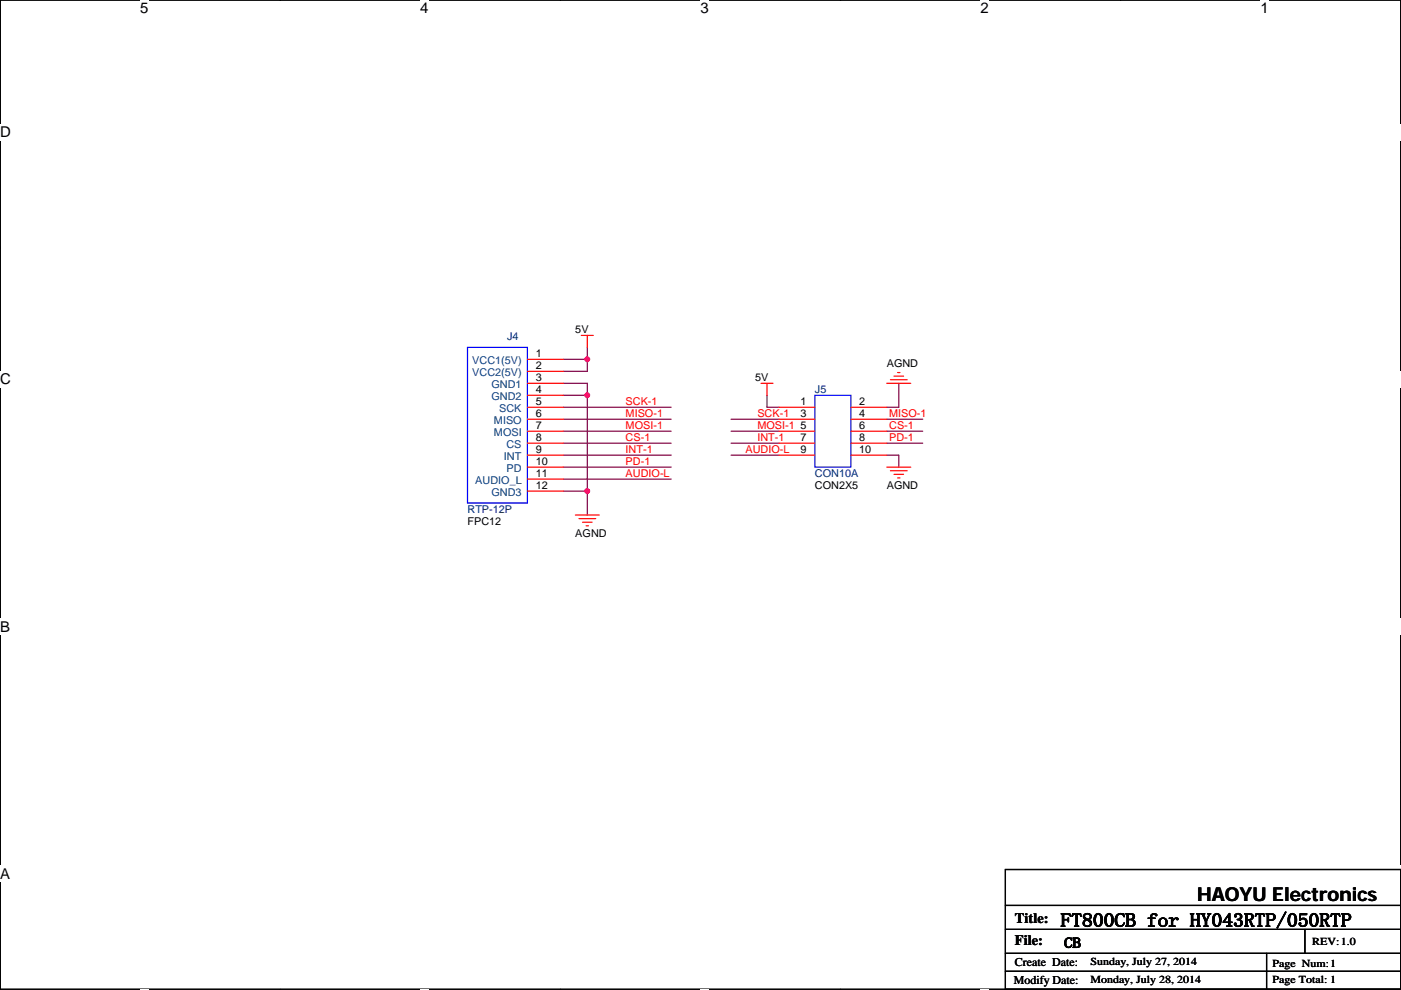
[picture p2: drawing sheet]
<svg xmlns="http://www.w3.org/2000/svg" width="297mm" height="210mm" viewBox="0 0 297 210" stroke-linecap="round" stroke-linejoin="round" font-family="sans-serif">
<path d="M.1 0h296.9v209.8h-296.9z" fill="none" stroke="#000" stroke-width=".25"/>
<g fill="#fff">
<path d="M29.7 0h1.8v3.5h-1.8z"/>
<path d="M29.7 209.8l1.8 .1z"/>
</g>
<path d="M59.4 0h.1M59.4 209.8h.1" fill="none" stroke="#000" stroke-width=".25"/>
<g fill="#fff">
<path d="M89.1 0h1.8v3.5h-1.8z"/>
<path d="M89.1 209.8l1.8 .1z"/>
</g>
<path d="M118.8 0h.1M118.8 209.8h.1" fill="none" stroke="#000" stroke-width=".25"/>
<g fill="#fff">
<path d="M148.5 0h1.8v3.5h-1.8z"/>
<path d="M148.5 209.8l1.8 .1z"/>
</g>
<path d="M178.2 0h.1M178.2 209.8h.1" fill="none" stroke="#000" stroke-width=".25"/>
<g fill="#fff">
<path d="M207.9 0h1.7v3.5h-1.7z"/>
<path d="M207.9 209.8l1.7 .1z"/>
</g>
<path d="M237.6 0h.1M237.6 209.8h.1" fill="none" stroke="#000" stroke-width=".25"/>
<g fill="#fff">
<path d="M267.3 0h1.7v3.5h-1.7z"/>
<path d="M267.3 209.8l1.7 .1z"/>
<path d="M.1 26.2h2.2v3.6h-2.2z"/>
<path d="M297 26.2v3.6z"/>
<path d="M.1 78.7h2.2v3.5h-2.2z"/>
<path d="M297 78.7v3.5z"/>
</g>
<path d="M.1 52.5h.1M297 52.5h.1" fill="none" stroke="#000" stroke-width=".25"/>
<g fill="#fff">
<path d="M.1 131.1h2.1v3.6h-2.1z"/>
<path d="M297 131.1v3.6z"/>
</g>
<path d="M.1 104.9h.1M297 104.9h.1" fill="none" stroke="#000" stroke-width=".25"/>
<g fill="#fff">
<path d="M0 183.6h2.2v3.5h-2.2z"/>
<path d="M297 183.6v3.5z"/>
</g>
<g fill="none" stroke="#000" stroke-width=".25">
<path d="M.1 157.4h.1M297 157.4h.1M213.2 192h83.8M213.2 197.1h83.8M213.2 184.4h83.8v25.4h-83.8zM276.7 197.1v5.1M297 192h.1M297 197.1h.1M213.2 202.2h83.8M213.2 206h83.8M268.5 209.8h.1M268.5 202.2v7.6"/>
<path d="M297 202.2h.1M297 206h.1"/>
</g>
<g fill="none" stroke="#800040" stroke-width=".25">
<path d="M119.4 76.2h5.1M124.5 76.2v2.6h-5.1M124.5 73.7v2.5M119.4 86.4h22.9M119.4 88.9h22.9M119.4 91.5h22.9M119.4 94h22.9M119.4 96.5h22.9M119.4 99.1h22.9M119.4 81.3h5.1v2.5M119.4 83.8h5.1M124.5 83.8v20.4"/>
<path d="M155 91.5h10.2M155 94h10.2M155 96.5h10.2M155 88.9h10.2M162.6 83.8v2.6h2.6M188 88.9h7.6M188 91.5h7.6M188 94h7.6M188 96.5h2.6v2.6M190.6 81.3v5.1h-2.6M119.4 101.6h22.9M119.4 104.2h5.1"/>
<path d="M124.5 104.2v5"/>
</g>
<g fill="#f0f" stroke="#f0f" stroke-width=".25">
<circle cx="124.5" cy="104.1" r=".5"/>
<circle cx="124.5" cy="76.2" r=".5"/>
<circle cx="124.5" cy="83.8" r=".5"/>
</g>
<g fill="none" stroke="#f00" stroke-width=".25">
<path d="M111.8 76.2h7.6M111.8 78.8h7.6M123.3 71.1h2.5M124.5 71.1v2.6M189.5 79.8h2.1M190.3 79h.5M111.8 81.3h7.6M111.8 83.8h7.6M111.8 86.4h7.6M111.8 88.9h7.6M111.8 91.5h7.6M111.8 94h7.6"/>
<path d="M111.8 96.5h7.6M111.8 99.1h7.6M161.4 81.3h2.5M162.6 81.3v2.5M165.2 86.4h7.6M165.2 88.9h7.6M165.2 91.5h7.6M165.2 94h7.6M165.2 96.5h7.6M180.4 86.4h7.6M180.4 88.9h7.6M180.4 91.5h7.6"/>
<path d="M180.4 94h7.6M180.4 96.5h7.6M188 81.3h5.1M188 99.1h5.1M188.8 80.5h3.5M188.8 99.8h3.5M111.8 101.6h7.6M111.8 104.2h7.6M122 109.2h5.1M122.7 110h3.6M123.5 110.8h2M124.3 111.5h.5"/>
<path d="M189.5 100.6h2.1M190.3 101.4h.5"/>
</g>
<path d="M99.1 73.7h12.7v33h-12.7zM172.8 83.8h7.6v15.3h-7.6z" fill="none" stroke="#00f" stroke-width=".25"/>
<g font-size="4.1">
<text x="253.8" y="191">HAOYU Electronics</text>
<text x="224.9" y="196.6">FT800CB for HY043RTP/050RTP</text>
</g>
<g font-size="3.2">
<text x="29.7" y="2.8">5</text>
<text x="89.1" y="2.8">4</text>
<text x="148.5" y="2.8">3</text>
<text x="207.9" y="2.8">2</text>
<text x="267.3" y="2.8">1</text>
<text x=".1" y="29.1">D</text>
<text x=".1" y="81.5">C</text>
<text x=".1" y="134">B</text>
<text x=".1" y="186.4">A</text>
<text x="297" y="186.4">A</text>
</g>
<g font-size="3">
<text x="215.2" y="195.9">Title:</text>
<text x="215.2" y="200.4">File:</text>
<text x="225.6" y="201">CB</text>
</g>
<g font-size="2.5">
<text x="214.9" y="208.8">Modify Date:</text>
<text x="215.2" y="205">Create Date:</text>
</g>
<g font-size="2.3">
<text x="122" y="70.7">5V</text>
<text x="113.6" y="75.7">1</text>
<text x="188" y="77.8">AGND</text>
<text x="113.6" y="78.2">2</text>
<text x="113.6" y="80.8">3</text>
<text x="113.6" y="83.3">4</text>
<text x="160.1" y="80.8">5V</text>
<text x="113.6" y="85.9">5</text>
<text x="113.6" y="88.4">6</text>
<text x="169.7" y="85.9">1</text>
<text x="169.7" y="88.4">3</text>
<text x="182.2" y="85.9">2</text>
<text x="182.2" y="88.4">4</text>
<text x="113.6" y="90.9">7</text>
<text x="113.6" y="93.5">8</text>
<text x="169.7" y="90.9">5</text>
<text x="169.7" y="93.5">7</text>
<text x="182.2" y="90.9">6</text>
<text x="182.2" y="93.5">8</text>
<text x="113.6" y="101.1">11</text>
<text x="113.6" y="96">9</text>
<text x="113.6" y="98.6">10</text>
<text x="169.7" y="96">9</text>
<text x="182.2" y="96">10</text>
<text x="113.6" y="103.6">12</text>
<text x="172.8" y="103.7">CON2X5</text>
<text x="188" y="103.7">AGND</text>
<text x="99.1" y="111.3">FPC12</text>
<text x="122" y="113.8">AGND</text>
<text x="278.2" y="200.4">REV:1.0</text>
<text x="231.2" y="204.8">Sunday, July 27, 2014</text>
<text x="231.2" y="208.6">Monday, July 28, 2014</text>
<text x="269.8" y="205">Page Num:1</text>
<text x="269.8" y="208.6">Page Total: 1</text>
</g>
<g font-size="2.3" fill="#004080">
<text x="100.1" y="77.3">VCC1(5V)</text>
<text x="100.1" y="79.8">VCC2(5V)</text>
<text x="104.2" y="82.3">GND1</text>
<text x="104.2" y="84.9">GND2</text>
<text x="104.7" y="90">MISO</text>
<text x="105.9" y="87.4">SCK</text>
<text x="104.7" y="92.5">MOSI</text>
<text x="107.4" y="95">CS</text>
<text x="106.8" y="97.6">INT</text>
<text x="107.4" y="100.1">PD</text>
<text x="100.8" y="102.7">AUDIO_L</text>
<text x="104.2" y="105.2">GND3</text>
</g>
<g font-size="2.3" fill="#000080">
<text x="107.5" y="72.2">J4</text>
<text x="172.8" y="83.4">J5</text>
<text x="172.8" y="101.1">CON10A</text>
<text x="99.1" y="108.8">RTP-12P</text>
</g>
<g font-size="2.3" fill="#f00">
<text x="132.6" y="85.9">SCK-1</text>
<text x="132.6" y="88.4">MISO-1</text>
<text x="160.6" y="88.4">SCK-1</text>
<text x="188.5" y="88.4">MISO-1</text>
<text x="132.6" y="91">MOSI-1</text>
<text x="132.6" y="93.5">CS-1</text>
<text x="160.6" y="91">MOSI-1</text>
<text x="160.6" y="93.5">INT-1</text>
<text x="188.5" y="91">CS-1</text>
<text x="188.5" y="93.5">PD-1</text>
<text x="132.6" y="96">INT-1</text>
<text x="132.6" y="98.6">PD-1</text>
<text x="132.6" y="101.1">AUDIO-L</text>
<text x="158" y="96">AUDIO-L</text>
</g>
</svg>
